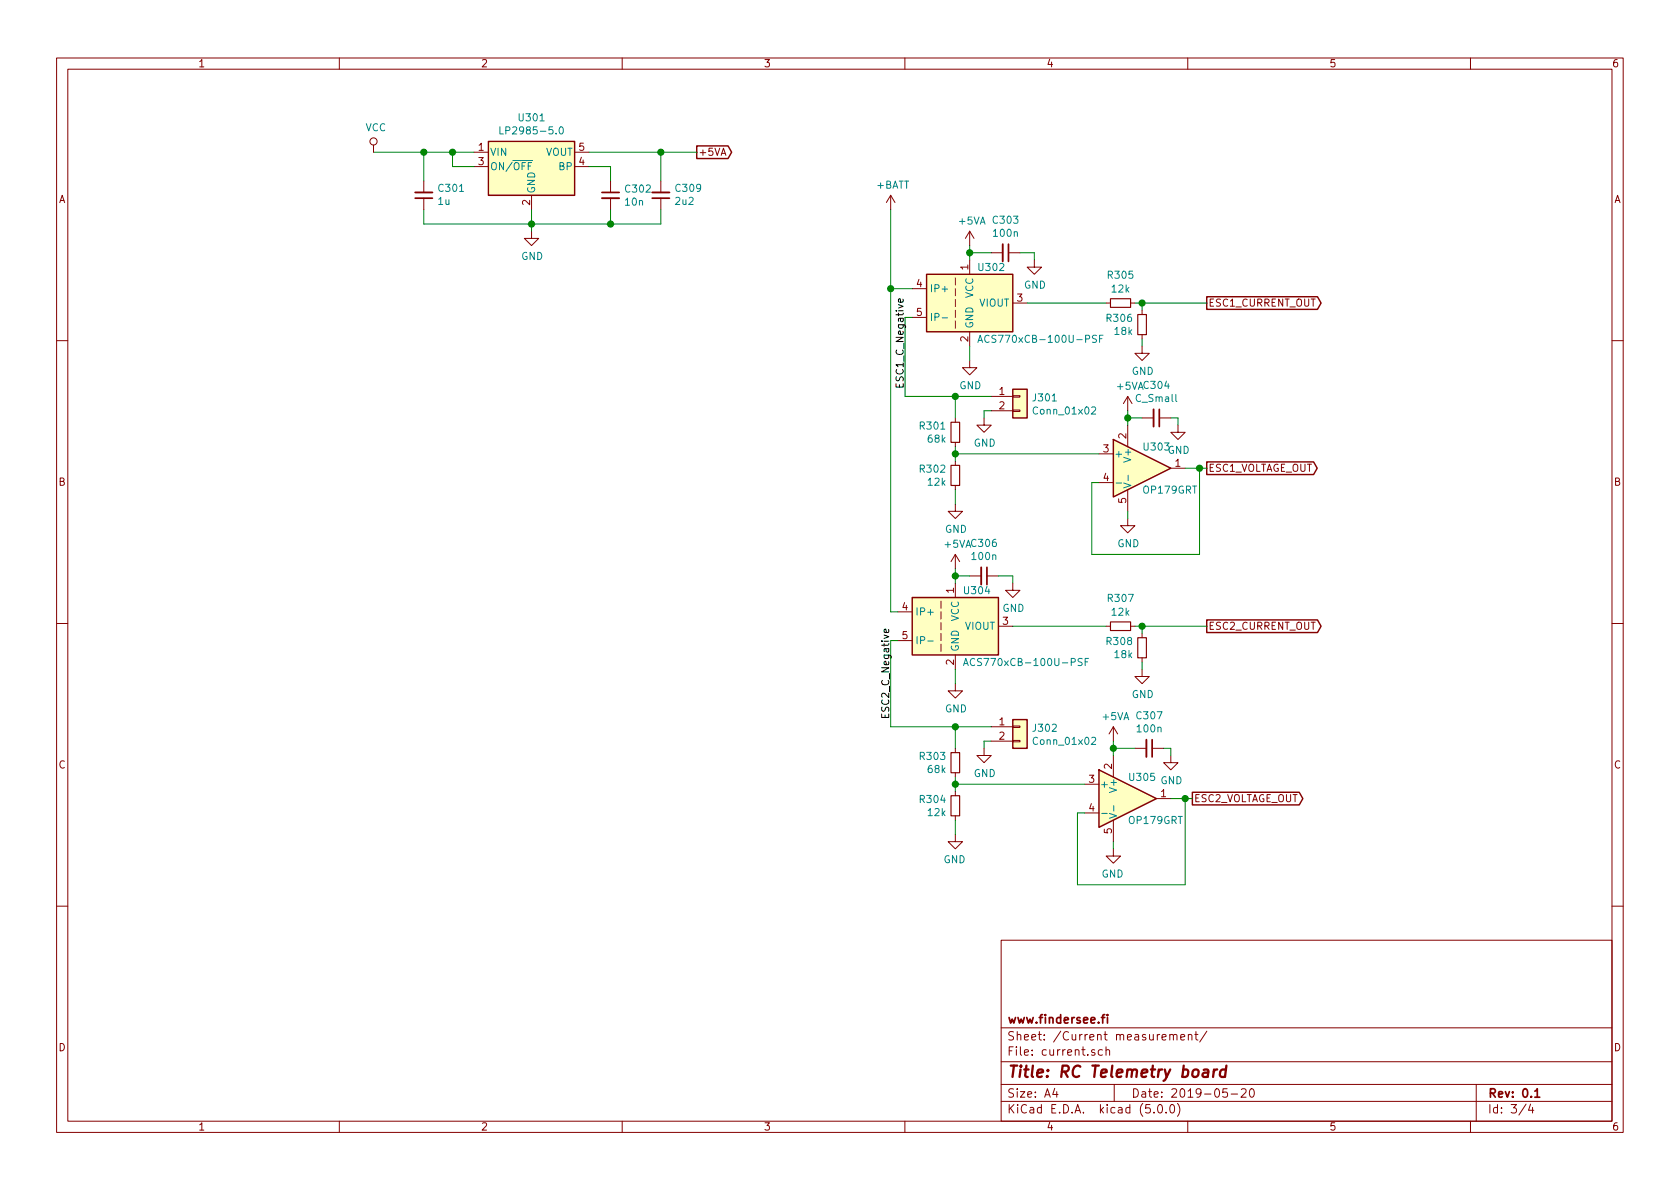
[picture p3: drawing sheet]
EESchema Schematic File Version 4
LIBS:Telemetry-cache
EELAYER 26 0
EELAYER END
$Descr A4 11693 8268
encoding utf-8
Sheet 3 4
Title "RC Telemetry board"
Date "2019-05-20"
Rev "0.1"
Comp "www.findersee.fi"
Comment1 ""
Comment2 ""
Comment3 ""
Comment4 ""
$EndDescr
$Comp
L Sensor_Current:ACS770xCB-100U-PSF U302
U 1 1
P 6750 2100
F 0 "U302" H 6800 2350 50  0000 L CNN
F 1 "ACS770xCB-100U-PSF" H 6800 1850 50  0000 L CNN
F 2 "PCBDecals:Allegro_PFF" H 6750 2100 50  0001 C CNN
F 3 "http://www.allegromicro.com/~/media/Files/Datasheets/ACS758-Datasheet.ashx?la=en" H 6750 2100 50  0001 C CNN
	1    6750 2100
	1    0    0    -1  
$EndComp
$Comp
L Sensor_Current:ACS770xCB-100U-PSF U304
U 1 1
P 6650 4350
F 0 "U304" H 6700 4600 50  0000 L CNN
F 1 "ACS770xCB-100U-PSF" H 6700 4100 50  0000 L CNN
F 2 "PCBDecals:Allegro_PFF" H 6650 4350 50  0001 C CNN
F 3 "http://www.allegromicro.com/~/media/Files/Datasheets/ACS758-Datasheet.ashx?la=en" H 6650 4350 50  0001 C CNN
	1    6650 4350
	1    0    0    -1  
$EndComp
$Comp
L power:+5VA #PWR0304
U 1 1
P 6750 1700
F 0 "#PWR0304" H 6750 1550 50  0001 C CNN
F 1 "+5VA" H 6765 1873 50  0000 C CNN
F 2 "" H 6750 1700 50  0001 C CNN
F 3 "" H 6750 1700 50  0001 C CNN
	1    6750 1700
	1    0    0    -1  
$EndComp
$Comp
L power:+5VA #PWR0312
U 1 1
P 6650 3950
F 0 "#PWR0312" H 6650 3800 50  0001 C CNN
F 1 "+5VA" H 6665 4123 50  0000 C CNN
F 2 "" H 6650 3950 50  0001 C CNN
F 3 "" H 6650 3950 50  0001 C CNN
	1    6650 3950
	1    0    0    -1  
$EndComp
$Comp
L power:GND #PWR0306
U 1 1
P 6750 2500
F 0 "#PWR0306" H 6750 2250 50  0001 C CNN
F 1 "GND" H 6755 2327 50  0000 C CNN
F 2 "" H 6750 2500 50  0001 C CNN
F 3 "" H 6750 2500 50  0001 C CNN
	1    6750 2500
	1    0    0    -1  
$EndComp
$Comp
L power:GND #PWR0314
U 1 1
P 6650 4750
F 0 "#PWR0314" H 6650 4500 50  0001 C CNN
F 1 "GND" H 6655 4577 50  0000 C CNN
F 2 "" H 6650 4750 50  0001 C CNN
F 3 "" H 6650 4750 50  0001 C CNN
	1    6650 4750
	1    0    0    -1  
$EndComp
Wire Wire Line
	6650 3950 6650 4000
Wire Wire Line
	6650 4650 6650 4750
Wire Wire Line
	6750 2400 6750 2500
Wire Wire Line
	6750 1700 6750 1750
$Comp
L power:+BATT #PWR0302
U 1 1
P 6200 1450
F 0 "#PWR0302" H 6200 1300 50  0001 C CNN
F 1 "+BATT" H 6215 1623 50  0000 C CNN
F 2 "" H 6200 1450 50  0001 C CNN
F 3 "" H 6200 1450 50  0001 C CNN
	1    6200 1450
	1    0    0    -1  
$EndComp
Wire Wire Line
	6200 2000 6200 1450
Wire Wire Line
	6200 2000 6350 2000
Wire Wire Line
	6250 4250 6200 4250
Wire Wire Line
	6200 4250 6200 2000
Connection ~ 6200 2000
Wire Wire Line
	6350 2200 6300 2200
Wire Wire Line
	6250 4450 6200 4450
$Comp
L Connector_Generic:Conn_01x02 J301
U 1 1
P 7100 2750
F 0 "J301" H 7180 2742 50  0000 L CNN
F 1 "Conn_01x02" H 7180 2651 50  0000 L CNN
F 2 "PCBDecals:2Pin_4mm" H 7100 2750 50  0001 C CNN
F 3 "~" H 7100 2750 50  0001 C CNN
	1    7100 2750
	1    0    0    -1  
$EndComp
$Comp
L Connector_Generic:Conn_01x02 J302
U 1 1
P 7100 5050
F 0 "J302" H 7180 5042 50  0000 L CNN
F 1 "Conn_01x02" H 7180 4951 50  0000 L CNN
F 2 "PCBDecals:2Pin_4mm" H 7100 5050 50  0001 C CNN
F 3 "~" H 7100 5050 50  0001 C CNN
	1    7100 5050
	1    0    0    -1  
$EndComp
$Comp
L power:GND #PWR0308
U 1 1
P 6850 2900
F 0 "#PWR0308" H 6850 2650 50  0001 C CNN
F 1 "GND" H 6855 2727 50  0000 C CNN
F 2 "" H 6850 2900 50  0001 C CNN
F 3 "" H 6850 2900 50  0001 C CNN
	1    6850 2900
	1    0    0    -1  
$EndComp
$Comp
L power:GND #PWR0316
U 1 1
P 6850 5200
F 0 "#PWR0316" H 6850 4950 50  0001 C CNN
F 1 "GND" H 6855 5027 50  0000 C CNN
F 2 "" H 6850 5200 50  0001 C CNN
F 3 "" H 6850 5200 50  0001 C CNN
	1    6850 5200
	1    0    0    -1  
$EndComp
Wire Wire Line
	6900 2850 6850 2850
Wire Wire Line
	6850 2850 6850 2900
Wire Wire Line
	6900 5150 6850 5150
Wire Wire Line
	6850 5150 6850 5200
$Comp
L Device:R_Small R301
U 1 1
P 6650 3000
F 0 "R301" H 6709 3046 50  0000 L CNN
F 1 "68k" H 6709 2955 50  0000 L CNN
F 2 "Resistors_SMD:R_0603_HandSoldering" H 6650 3000 50  0001 C CNN
F 3 "~" H 6650 3000 50  0001 C CNN
	1    6650 3000
	-1   0    0    -1  
$EndComp
$Comp
L Device:R_Small R302
U 1 1
P 6650 3300
F 0 "R302" H 6709 3346 50  0000 L CNN
F 1 "12k" H 6709 3255 50  0000 L CNN
F 2 "Resistors_SMD:R_0603_HandSoldering" H 6650 3300 50  0001 C CNN
F 3 "~" H 6650 3300 50  0001 C CNN
	1    6650 3300
	-1   0    0    -1  
$EndComp
$Comp
L power:GND #PWR0310
U 1 1
P 6650 3500
F 0 "#PWR0310" H 6650 3250 50  0001 C CNN
F 1 "GND" H 6655 3327 50  0000 C CNN
F 2 "" H 6650 3500 50  0001 C CNN
F 3 "" H 6650 3500 50  0001 C CNN
	1    6650 3500
	1    0    0    -1  
$EndComp
Wire Wire Line
	6650 2750 6650 2900
Connection ~ 6650 2750
Wire Wire Line
	6650 2750 6900 2750
Wire Wire Line
	6650 3100 6650 3150
Connection ~ 6650 3150
Wire Wire Line
	6650 3150 6650 3200
$Comp
L Device:R_Small R303
U 1 1
P 6650 5300
F 0 "R303" H 6709 5346 50  0000 L CNN
F 1 "68k" H 6709 5255 50  0000 L CNN
F 2 "Resistors_SMD:R_0603_HandSoldering" H 6650 5300 50  0001 C CNN
F 3 "~" H 6650 5300 50  0001 C CNN
	1    6650 5300
	-1   0    0    -1  
$EndComp
$Comp
L Device:R_Small R304
U 1 1
P 6650 5600
F 0 "R304" H 6709 5646 50  0000 L CNN
F 1 "12k" H 6709 5555 50  0000 L CNN
F 2 "Resistors_SMD:R_0603_HandSoldering" H 6650 5600 50  0001 C CNN
F 3 "~" H 6650 5600 50  0001 C CNN
	1    6650 5600
	-1   0    0    -1  
$EndComp
$Comp
L power:GND #PWR0318
U 1 1
P 6650 5800
F 0 "#PWR0318" H 6650 5550 50  0001 C CNN
F 1 "GND" H 6655 5627 50  0000 C CNN
F 2 "" H 6650 5800 50  0001 C CNN
F 3 "" H 6650 5800 50  0001 C CNN
	1    6650 5800
	-1   0    0    -1  
$EndComp
Wire Wire Line
	6650 5400 6650 5450
Connection ~ 6650 5450
Wire Wire Line
	6650 5450 6650 5500
Wire Wire Line
	6200 5050 6200 4450
Wire Wire Line
	6300 2750 6300 2200
Wire Wire Line
	6300 2750 6650 2750
Wire Wire Line
	6200 5050 6650 5050
Wire Wire Line
	6650 5200 6650 5050
Connection ~ 6650 5050
Wire Wire Line
	6650 5050 6900 5050
Text GLabel 8300 5550 2    50   Output ~ 0
ESC2_VOLTAGE_OUT
Text GLabel 8400 3250 2    50   Output ~ 0
ESC1_VOLTAGE_OUT
Text GLabel 8400 4350 2    50   Output ~ 0
ESC2_CURRENT_OUT
Text GLabel 8400 2100 2    50   Output ~ 0
ESC1_CURRENT_OUT
$Comp
L Device:C_Small C303
U 1 1
P 7000 1750
F 0 "C303" V 6771 1750 50  0000 C CNN
F 1 "100n" V 6862 1750 50  0000 C CNN
F 2 "Capacitors_SMD:C_0603_HandSoldering" H 7000 1750 50  0001 C CNN
F 3 "~" H 7000 1750 50  0001 C CNN
	1    7000 1750
	0    1    1    0   
$EndComp
$Comp
L Device:C_Small C306
U 1 1
P 6850 4000
F 0 "C306" V 6621 4000 50  0000 C CNN
F 1 "100n" V 6712 4000 50  0000 C CNN
F 2 "Capacitors_SMD:C_0603_HandSoldering" H 6850 4000 50  0001 C CNN
F 3 "~" H 6850 4000 50  0001 C CNN
	1    6850 4000
	0    1    1    0   
$EndComp
$Comp
L power:GND #PWR0313
U 1 1
P 7050 4050
F 0 "#PWR0313" H 7050 3800 50  0001 C CNN
F 1 "GND" H 7055 3877 50  0000 C CNN
F 2 "" H 7050 4050 50  0001 C CNN
F 3 "" H 7050 4050 50  0001 C CNN
	1    7050 4050
	1    0    0    -1  
$EndComp
$Comp
L power:GND #PWR0305
U 1 1
P 7200 1800
F 0 "#PWR0305" H 7200 1550 50  0001 C CNN
F 1 "GND" H 7205 1627 50  0000 C CNN
F 2 "" H 7200 1800 50  0001 C CNN
F 3 "" H 7200 1800 50  0001 C CNN
	1    7200 1800
	1    0    0    -1  
$EndComp
Wire Wire Line
	7100 1750 7200 1750
Wire Wire Line
	7200 1750 7200 1800
Wire Wire Line
	6900 1750 6750 1750
Connection ~ 6750 1750
Wire Wire Line
	6750 1750 6750 1800
Wire Wire Line
	6950 4000 7050 4000
Wire Wire Line
	7050 4000 7050 4050
Wire Wire Line
	6750 4000 6650 4000
Connection ~ 6650 4000
Wire Wire Line
	6650 4000 6650 4050
$Comp
L Amplifier_Operational:OP179GRT U305
U 1 1
P 7850 5550
F 0 "U305" H 7850 5700 50  0000 L CNN
F 1 "OP179GRT" H 7850 5400 50  0000 L CNN
F 2 "TO_SOT_Packages_SMD:SOT-23-5_HandSoldering" H 7850 5550 50  0001 C CNN
F 3 "http://www.analog.com/media/en/technical-documentation/data-sheets/OP179_279.pdf" H 7850 5750 50  0001 C CNN
	1    7850 5550
	1    0    0    -1  
$EndComp
$Comp
L Amplifier_Operational:OP179GRT U303
U 1 1
P 7950 3250
F 0 "U303" H 7950 3400 50  0000 L CNN
F 1 "OP179GRT" H 7950 3100 50  0000 L CNN
F 2 "TO_SOT_Packages_SMD:SOT-23-5_HandSoldering" H 7950 3250 50  0001 C CNN
F 3 "http://www.analog.com/media/en/technical-documentation/data-sheets/OP179_279.pdf" H 7950 3450 50  0001 C CNN
	1    7950 3250
	1    0    0    -1  
$EndComp
$Comp
L power:+5VA #PWR0307
U 1 1
P 7850 2850
F 0 "#PWR0307" H 7850 2700 50  0001 C CNN
F 1 "+5VA" H 7865 3023 50  0000 C CNN
F 2 "" H 7850 2850 50  0001 C CNN
F 3 "" H 7850 2850 50  0001 C CNN
	1    7850 2850
	1    0    0    -1  
$EndComp
$Comp
L power:+5VA #PWR0315
U 1 1
P 7750 5150
F 0 "#PWR0315" H 7750 5000 50  0001 C CNN
F 1 "+5VA" H 7765 5323 50  0000 C CNN
F 2 "" H 7750 5150 50  0001 C CNN
F 3 "" H 7750 5150 50  0001 C CNN
	1    7750 5150
	1    0    0    -1  
$EndComp
Wire Wire Line
	7550 5650 7500 5650
Wire Wire Line
	7500 5650 7500 6150
Wire Wire Line
	7500 6150 8250 6150
Wire Wire Line
	8250 6150 8250 5550
Wire Wire Line
	8250 5550 8150 5550
Wire Wire Line
	8250 5550 8300 5550
Connection ~ 8250 5550
$Comp
L power:GND #PWR0319
U 1 1
P 7750 5900
F 0 "#PWR0319" H 7750 5650 50  0001 C CNN
F 1 "GND" H 7755 5727 50  0000 C CNN
F 2 "" H 7750 5900 50  0001 C CNN
F 3 "" H 7750 5900 50  0001 C CNN
	1    7750 5900
	-1   0    0    -1  
$EndComp
Wire Wire Line
	7750 5850 7750 5900
Wire Wire Line
	7750 5150 7750 5200
$Comp
L Device:C_Small C307
U 1 1
P 8000 5200
F 0 "C307" V 7771 5200 50  0000 C CNN
F 1 "100n" V 7862 5200 50  0000 C CNN
F 2 "Capacitors_SMD:C_0603_HandSoldering" H 8000 5200 50  0001 C CNN
F 3 "~" H 8000 5200 50  0001 C CNN
	1    8000 5200
	0    1    1    0   
$EndComp
Wire Wire Line
	7900 5200 7750 5200
Connection ~ 7750 5200
Wire Wire Line
	7750 5200 7750 5250
$Comp
L power:GND #PWR0317
U 1 1
P 8150 5250
F 0 "#PWR0317" H 8150 5000 50  0001 C CNN
F 1 "GND" H 8155 5077 50  0000 C CNN
F 2 "" H 8150 5250 50  0001 C CNN
F 3 "" H 8150 5250 50  0001 C CNN
	1    8150 5250
	1    0    0    -1  
$EndComp
Wire Wire Line
	8100 5200 8150 5200
Wire Wire Line
	8150 5200 8150 5250
$Comp
L power:GND #PWR0311
U 1 1
P 7850 3600
F 0 "#PWR0311" H 7850 3350 50  0001 C CNN
F 1 "GND" H 7855 3427 50  0000 C CNN
F 2 "" H 7850 3600 50  0001 C CNN
F 3 "" H 7850 3600 50  0001 C CNN
	1    7850 3600
	1    0    0    -1  
$EndComp
Wire Wire Line
	7850 3550 7850 3600
Wire Wire Line
	7850 2850 7850 2900
$Comp
L Device:C_Small C304
U 1 1
P 8050 2900
F 0 "C304" V 7821 2900 50  0000 C CNN
F 1 "C_Small" V 7912 2900 50  0000 C CNN
F 2 "Capacitors_SMD:C_0603_HandSoldering" H 8050 2900 50  0001 C CNN
F 3 "~" H 8050 2900 50  0001 C CNN
	1    8050 2900
	0    1    1    0   
$EndComp
Wire Wire Line
	7850 2900 7950 2900
Connection ~ 7850 2900
Wire Wire Line
	7850 2900 7850 2950
$Comp
L power:GND #PWR0309
U 1 1
P 8200 2950
F 0 "#PWR0309" H 8200 2700 50  0001 C CNN
F 1 "GND" H 8205 2777 50  0000 C CNN
F 2 "" H 8200 2950 50  0001 C CNN
F 3 "" H 8200 2950 50  0001 C CNN
	1    8200 2950
	1    0    0    -1  
$EndComp
Wire Wire Line
	8150 2900 8200 2900
Wire Wire Line
	8200 2900 8200 2950
Wire Wire Line
	8400 3250 8350 3250
Wire Wire Line
	8350 3250 8350 3850
Wire Wire Line
	8350 3850 7600 3850
Wire Wire Line
	7600 3850 7600 3350
Wire Wire Line
	7600 3350 7650 3350
Connection ~ 8350 3250
Wire Wire Line
	8350 3250 8250 3250
Wire Wire Line
	2950 1250 2950 1050
Wire Wire Line
	2950 1050 2600 1050
Wire Wire Line
	3700 1550 4250 1550
Wire Wire Line
	3700 1550 2950 1550
Wire Wire Line
	2950 1550 2950 1450
Connection ~ 3700 1550
$Comp
L power:GND #PWR0303
U 1 1
P 3700 1600
F 0 "#PWR0303" H 3700 1350 50  0001 C CNN
F 1 "GND" H 3705 1427 50  0000 C CNN
F 2 "" H 3700 1600 50  0001 C CNN
F 3 "" H 3700 1600 50  0001 C CNN
	1    3700 1600
	1    0    0    -1  
$EndComp
Wire Wire Line
	3700 1600 3700 1550
Text GLabel 4850 1050 2    50   Output ~ 0
+5VA
Wire Wire Line
	4850 1050 4600 1050
$Comp
L power:VCC #PWR0301
U 1 1
P 2600 1050
F 0 "#PWR0301" H 2600 900 50  0001 C CNN
F 1 "VCC" H 2617 1223 50  0000 C CNN
F 2 "" H 2600 1050 50  0001 C CNN
F 3 "" H 2600 1050 50  0001 C CNN
	1    2600 1050
	1    0    0    -1  
$EndComp
Text Label 6300 2700 1    50   ~ 0
ESC1_C_Negative
Text Label 6200 5000 1    50   ~ 0
ESC2_C_Negative
$Comp
L Device:R_Small R305
U 1 1
P 7800 2100
F 0 "R305" V 7604 2100 50  0000 C CNN
F 1 "12k" V 7700 2100 50  0000 C CNN
F 2 "Resistors_SMD:R_0603_HandSoldering" H 7800 2100 50  0001 C CNN
F 3 "~" H 7800 2100 50  0001 C CNN
	1    7800 2100
	0    1    1    0   
$EndComp
$Comp
L Device:R_Small R306
U 1 1
P 7950 2250
F 0 "R306" H 8009 2296 50  0000 L CNN
F 1 "18k" H 8009 2205 50  0000 L CNN
F 2 "Resistors_SMD:R_0603_HandSoldering" H 7950 2250 50  0001 C CNN
F 3 "~" H 7950 2250 50  0001 C CNN
	1    7950 2250
	-1   0    0    -1  
$EndComp
$Comp
L power:GND #PWR0320
U 1 1
P 7950 2400
F 0 "#PWR0320" H 7950 2150 50  0001 C CNN
F 1 "GND" H 7955 2227 50  0000 C CNN
F 2 "" H 7950 2400 50  0001 C CNN
F 3 "" H 7950 2400 50  0001 C CNN
	1    7950 2400
	1    0    0    -1  
$EndComp
Wire Wire Line
	7150 2100 7700 2100
Wire Wire Line
	7900 2100 7950 2100
Wire Wire Line
	7950 2100 7950 2150
Connection ~ 7950 2100
Wire Wire Line
	7950 2100 8400 2100
Wire Wire Line
	7950 2350 7950 2400
$Comp
L Device:R_Small R307
U 1 1
P 7800 4350
F 0 "R307" V 7604 4350 50  0000 C CNN
F 1 "12k" V 7700 4350 50  0000 C CNN
F 2 "Resistors_SMD:R_0603_HandSoldering" H 7800 4350 50  0001 C CNN
F 3 "~" H 7800 4350 50  0001 C CNN
	1    7800 4350
	0    1    1    0   
$EndComp
$Comp
L Device:R_Small R308
U 1 1
P 7950 4500
F 0 "R308" H 8009 4546 50  0000 L CNN
F 1 "18k" H 8009 4455 50  0000 L CNN
F 2 "Resistors_SMD:R_0603_HandSoldering" H 7950 4500 50  0001 C CNN
F 3 "~" H 7950 4500 50  0001 C CNN
	1    7950 4500
	-1   0    0    -1  
$EndComp
$Comp
L power:GND #PWR0321
U 1 1
P 7950 4650
F 0 "#PWR0321" H 7950 4400 50  0001 C CNN
F 1 "GND" H 7955 4477 50  0000 C CNN
F 2 "" H 7950 4650 50  0001 C CNN
F 3 "" H 7950 4650 50  0001 C CNN
	1    7950 4650
	1    0    0    -1  
$EndComp
Wire Wire Line
	7900 4350 7950 4350
Wire Wire Line
	7950 4350 7950 4400
Connection ~ 7950 4350
Wire Wire Line
	7950 4350 8400 4350
Wire Wire Line
	7950 4600 7950 4650
Wire Wire Line
	7050 4350 7700 4350
$Comp
L Regulator_Linear:LP2985-5.0 U301
U 1 1
P 3700 1150
F 0 "U301" H 3700 1492 50  0000 C CNN
F 1 "LP2985-5.0" H 3700 1401 50  0000 C CNN
F 2 "TO_SOT_Packages_SMD:SOT-23-5_HandSoldering" H 3700 1475 50  0001 C CNN
F 3 "http://www.ti.com/lit/ds/symlink/lp2985.pdf" H 3700 1150 50  0001 C CNN
	1    3700 1150
	1    0    0    -1  
$EndComp
Wire Wire Line
	4100 1050 4600 1050
Connection ~ 4600 1050
$Comp
L Device:C_Small C302
U 1 1
P 4250 1350
F 0 "C302" H 4342 1396 50  0000 L CNN
F 1 "10n" H 4342 1305 50  0000 L CNN
F 2 "Capacitors_SMD:C_0603_HandSoldering" H 4250 1350 50  0001 C CNN
F 3 "~" H 4250 1350 50  0001 C CNN
	1    4250 1350
	1    0    0    -1  
$EndComp
Wire Wire Line
	4100 1150 4250 1150
Wire Wire Line
	4250 1150 4250 1250
Wire Wire Line
	4250 1450 4250 1550
Connection ~ 4250 1550
Wire Wire Line
	4250 1550 4600 1550
Wire Wire Line
	3300 1050 3150 1050
Connection ~ 2950 1050
Wire Wire Line
	3300 1150 3150 1150
Wire Wire Line
	3150 1150 3150 1050
Connection ~ 3150 1050
Wire Wire Line
	3150 1050 2950 1050
$Comp
L Device:C_Small C301
U 1 1
P 2950 1350
F 0 "C301" H 2858 1304 50  0000 R CNN
F 1 "1u" H 2858 1395 50  0000 R CNN
F 2 "Capacitors_SMD:C_0603" H 2950 1350 50  0001 C CNN
F 3 "~" H 2950 1350 50  0001 C CNN
	1    2950 1350
	-1   0    0    1   
$EndComp
$Comp
L Device:C_Small C309
U 1 1
P 4600 1350
F 0 "C309" H 4508 1304 50  0000 R CNN
F 1 "2u2" H 4508 1395 50  0000 R CNN
F 2 "Capacitors_SMD:C_0805" H 4600 1350 50  0001 C CNN
F 3 "~" H 4600 1350 50  0001 C CNN
	1    4600 1350
	-1   0    0    1   
$EndComp
Wire Wire Line
	4600 1050 4600 1250
Wire Wire Line
	4600 1450 4600 1550
Wire Wire Line
	3700 1450 3700 1550
Wire Wire Line
	6650 5700 6650 5800
Wire Wire Line
	6650 5450 7550 5450
Wire Wire Line
	6650 3150 7650 3150
Wire Wire Line
	6650 3400 6650 3500
$EndSCHEMATC
